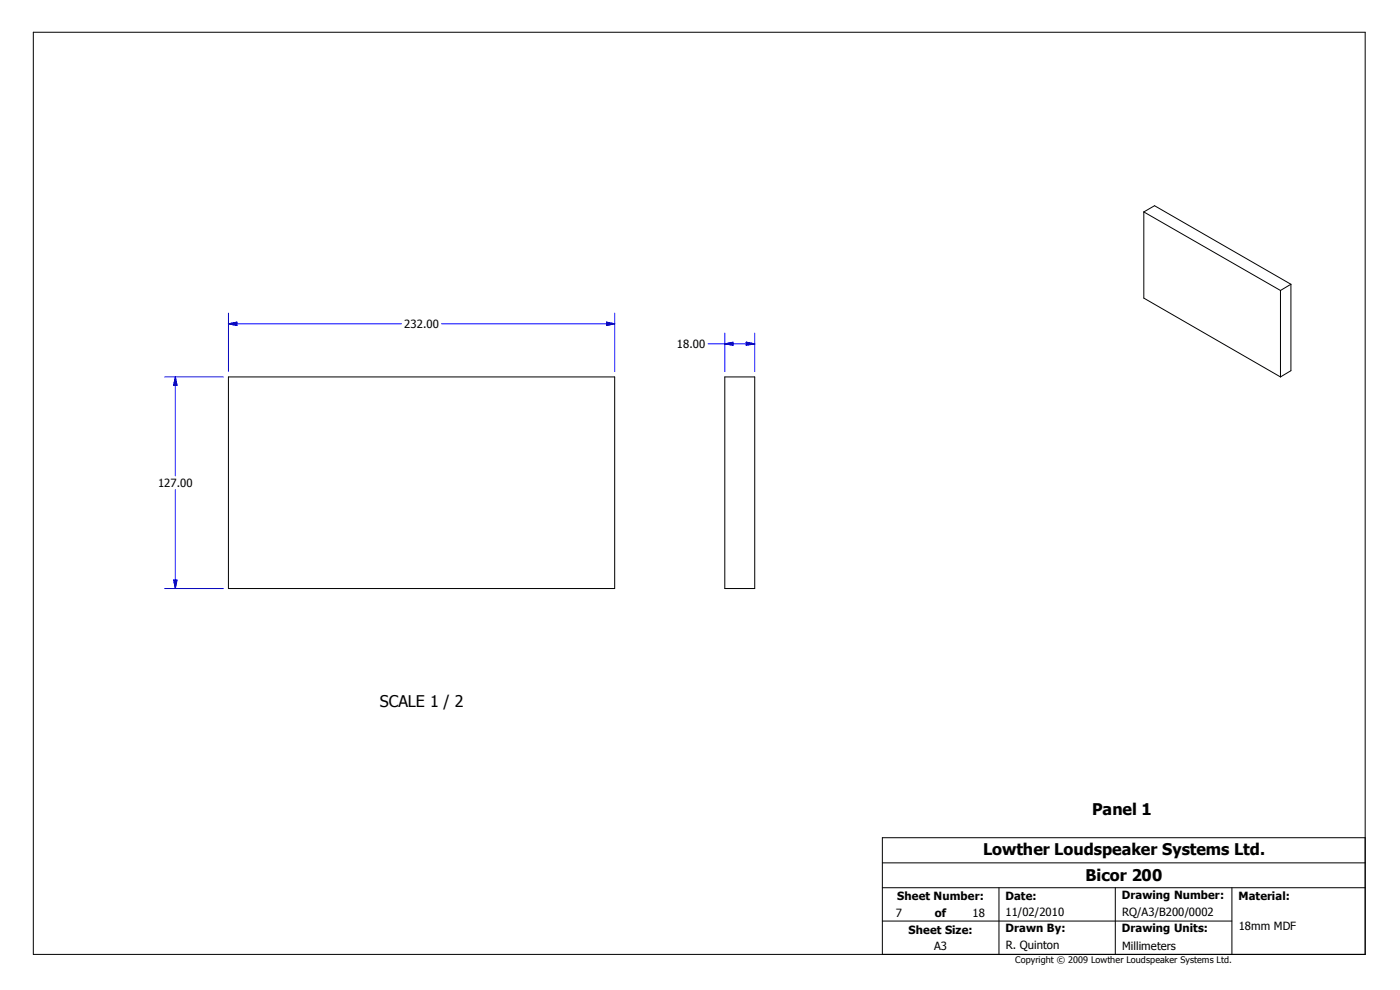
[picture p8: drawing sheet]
<svg xmlns="http://www.w3.org/2000/svg" width="420mm" height="297mm" viewBox="0 0 420 297" stroke-linecap="round" stroke-linejoin="round" font-family="sans-serif">
<g fill="none" stroke="#000" stroke-width=".3">
<path d="M10 9.7h399.4v276.3h-399.4zM343 63.5v25.8l41 23.7M343 63.5l41 23.6M343 63.5l3.2-1.8 40.9 23.5M384 87.1v25.9M387.1 85.2v25.9l-3.1 1.9M387.1 85.2l-3.1 1.9M68.5 113h115.8v63.4h-115.8zM217.3 113h9v63.4h-9zM264.6 258.6h144.8M409.4 251.1h-144.8v34.9M264.6 276h104.8"/>
<path d="M264.6 266h144.8M299.6 266v20M334.4 266v20M369.4 266v20"/>
</g>
<g fill="none" stroke="#00f" stroke-width=".3">
<path d="M68.5 97h51.9M68.5 97l2.5-.5v1.1zM68.5 93.8v17.6M132.4 97h51.9M181.9 96.5l2.4 .5-2.4 .6zM184.3 93.8v17.6M217.3 99.8v11.6M226.3 99.8v11.6M49.4 113h17.6M52.6 113v29.6M52.6 113l.5 2.5h-1zM212.3 103.1h14"/>
<path d="M217.3 103.1l2.5-.6v1zM223.8 102.5l2.5 .6-2.5 .4zM52.6 146.7v29.7M49.4 176.4h17.6M52.1 173.8h1l-.5 2.6z"/>
</g>
<g fill="#00f" stroke="#00f" stroke-width=".3">
<path d="M52.1 173.8h1l-.5 2.6z" fill-rule="evenodd"/>
<path d="M52.6 113l.5 2.5h-1z" fill-rule="evenodd"/>
<path d="M68.5 97l2.5-.5v1.1z" fill-rule="evenodd"/>
<path d="M181.9 96.5l2.4 .5-2.4 .6z" fill-rule="evenodd"/>
<path d="M217.3 103.1l2.5-.6v1z" fill-rule="evenodd"/>
<path d="M223.8 102.5l2.5 .6-2.5 .4z" fill-rule="evenodd"/>
</g>
<g font-size="4.8">
<text x="113.9" y="211.9">SCALE 1 / 2</text>
<text x="327.5" y="244.4">Panel 1</text>
<text x="294.8" y="256.2">Lowther Loudspeaker Systems Ltd.</text>
<text x="325.5" y="264.1">Bicor 200</text>
</g>
<g font-size="3.4">
<text x="121.2" y="98.3">232.00</text>
<text x="202.9" y="104.2">18.00</text>
<text x="47.4" y="145.9">127.00</text>
<text x="269.1" y="269.8">Sheet Number:</text>
<text x="301.5" y="269.8">Date:</text>
<text x="336.4" y="269.5">Drawing Number:</text>
<text x="371.3" y="269.8">Material:</text>
<text x="268.6" y="274.8">7</text>
<text x="280.3" y="274.8">of</text>
<text x="291.6" y="274.8">18</text>
<text x="301.5" y="274.6">11/02/2010</text>
<text x="336.5" y="274.5">RQ/A3/B200/0002</text>
<text x="272.5" y="279.8">Sheet Size:</text>
<text x="301.5" y="279.4">Drawn By:</text>
<text x="336.4" y="279.4">Drawing Units:</text>
<text x="371.4" y="278.8">18mm MDF</text>
<text x="280.1" y="284.7">A3</text>
<text x="301.6" y="284.5">R. Quinton</text>
<text x="336.5" y="284.7">Millimeters</text>
</g>
<text font-size="2.7" x="304.4" y="288.6">Copyright © 2009 Lowther Loudspeaker Systems Ltd.</text>
</svg>
